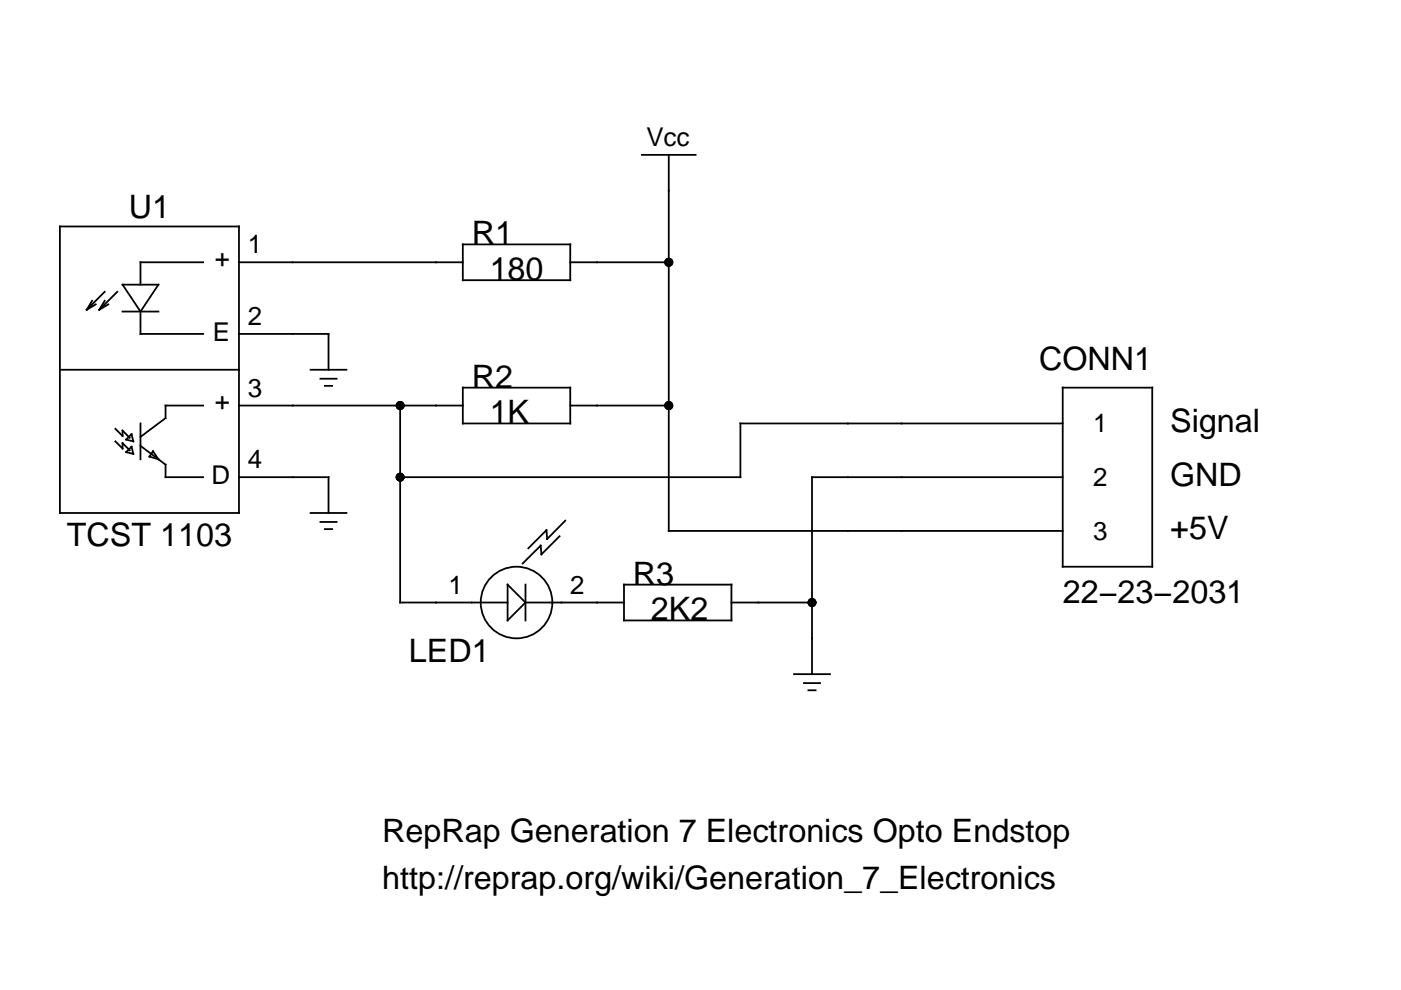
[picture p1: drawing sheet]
<svg xmlns="http://www.w3.org/2000/svg" width="297mm" height="210mm" viewBox="0 0 297 210" stroke-linecap="round" stroke-linejoin="round" font-family="sans-serif">
<g fill="none" stroke="#000" stroke-width=".38">
<path d="M136.1 32.8h11.4M141.8 32.8v79.8h83.5M12.7 48h38v60.8h-38zM43.1 55.6h-13.3v4.8M50.7 55.6h47.4M98.1 51.8h22.8v7.6h-22.8zM120.9 55.6h20.9M12.7 78.4h38M19.5 63.8l-1.1 1.9M20.3 64.5l-1.9 1.2M22.2 63.8l-1.1 1.9M22.2 61.9l-3.8 3.8"/>
<path d="M23 64.5l-1.9 1.2M24.8 61.9l-3.7 3.8M26 60.4h7.6l-3.8 5.7zM26 66.1h7.6M29.8 66.1v4.7h13.3M50.7 70.8h19v7.6M65.9 78.4h7.5M24.5 90.9l1.5 1.5v-1.1l1.5 1.5M24.5 93.6l1.5 1.5v-1.1l1.5 1.5M26.7 95.9l1.2-1.2 .4 1.5zM27.9 92.1l.4 1.5-1.6-.4zM29.8 94.5l5.3 4v2.7h8"/>
<path d="M29.8 89.8v7.6M32.4 95.7l1.2 1.7-1.9-.6zM43.1 86h-8v2.6l-5.3 4M50.7 86h47.4M67.9 80.3h3.5M68.9 81.8h1.5M84.8 86v41.8h22.8M98.1 82.2h22.8v7.6h-22.8zM120.9 86h20.9M225.3 89.8h-68.3v11.4h-72.2M225.3 82.2h19v38h-19zM50.7 101.2h19v7.6"/>
<path d="M65.9 108.8h7.5M67.9 110.7h3.5M68.9 112.2h1.5M118.6 113.7l-3.8 3.8-.2-1.8-3.8 3.8M119.8 110.4l-3.8 3.9-.1-1.9-3.9 3.8M225.3 101.2h-53.1v41.7M107.6 124l3.8 3.8-3.8 3.7zM111.4 127.8h20.9M111.4 124v7.5M132.3 124h22.8v7.5h-22.8zM155.1 127.8h17.1M168.4 142.9h7.6"/>
<path d="M170.5 144.8h3.4M171.4 146.4h1.5"/>
<circle cx="109.5" cy="127.8" r="7.6"/>
</g>
<g fill="#000">
<circle cx="141.8" cy="55.6" r=".95"/>
<circle cx="84.8" cy="86" r=".95"/>
<circle cx="141.8" cy="86" r=".95"/>
<circle cx="84.8" cy="101.2" r=".95"/>
<circle cx="172.2" cy="127.8" r=".95"/>
</g>
<g font-size="6.9">
<text x="27.3" y="46.1">U1</text>
<text x="100" y="51.8">R1</text>
<text x="103.8" y="59.4">180</text>
<text x="100" y="82.2">R2</text>
<text x="220.3" y="78.4">CONN1</text>
<text x="103.8" y="89.8">1K</text>
<text x="248.1" y="91.6">Signal</text>
<text x="248.1" y="103">GND</text>
<text x="14.2" y="115.7">TCST 1103</text>
<text x="248.1" y="114.3">+5V</text>
<text x="134.2" y="124">R3</text>
<text x="138" y="131.5">2K2</text>
<text x="225.3" y="127.8">22−23−2031</text>
<text x="86.7" y="140.3">LED1</text>
<text x="81" y="178.6">RepRap Generation 7 Electronics Opto Endstop</text>
<text x="81" y="188.5">http://reprap.org/wiki/Generation_7_Electronics</text>
</g>
<g font-size="5.5">
<text x="137" y="30.9">Vcc</text>
<text x="52.6" y="53.7">1</text>
<text x="45.6" y="56.5">+</text>
<text x="52.6" y="68.9">2</text>
<text x="45.1" y="72.2">E</text>
<text x="45.6" y="86.9">+</text>
<text x="52.6" y="84.1">3</text>
<text x="231.8" y="91.7">1</text>
<text x="52.6" y="99.3">4</text>
<text x="44.8" y="102.6">D</text>
<text x="231.8" y="103.1">2</text>
<text x="231.8" y="114.5">3</text>
<text x="95.1" y="125.9">1</text>
<text x="120.9" y="125.9">2</text>
</g>
</svg>
